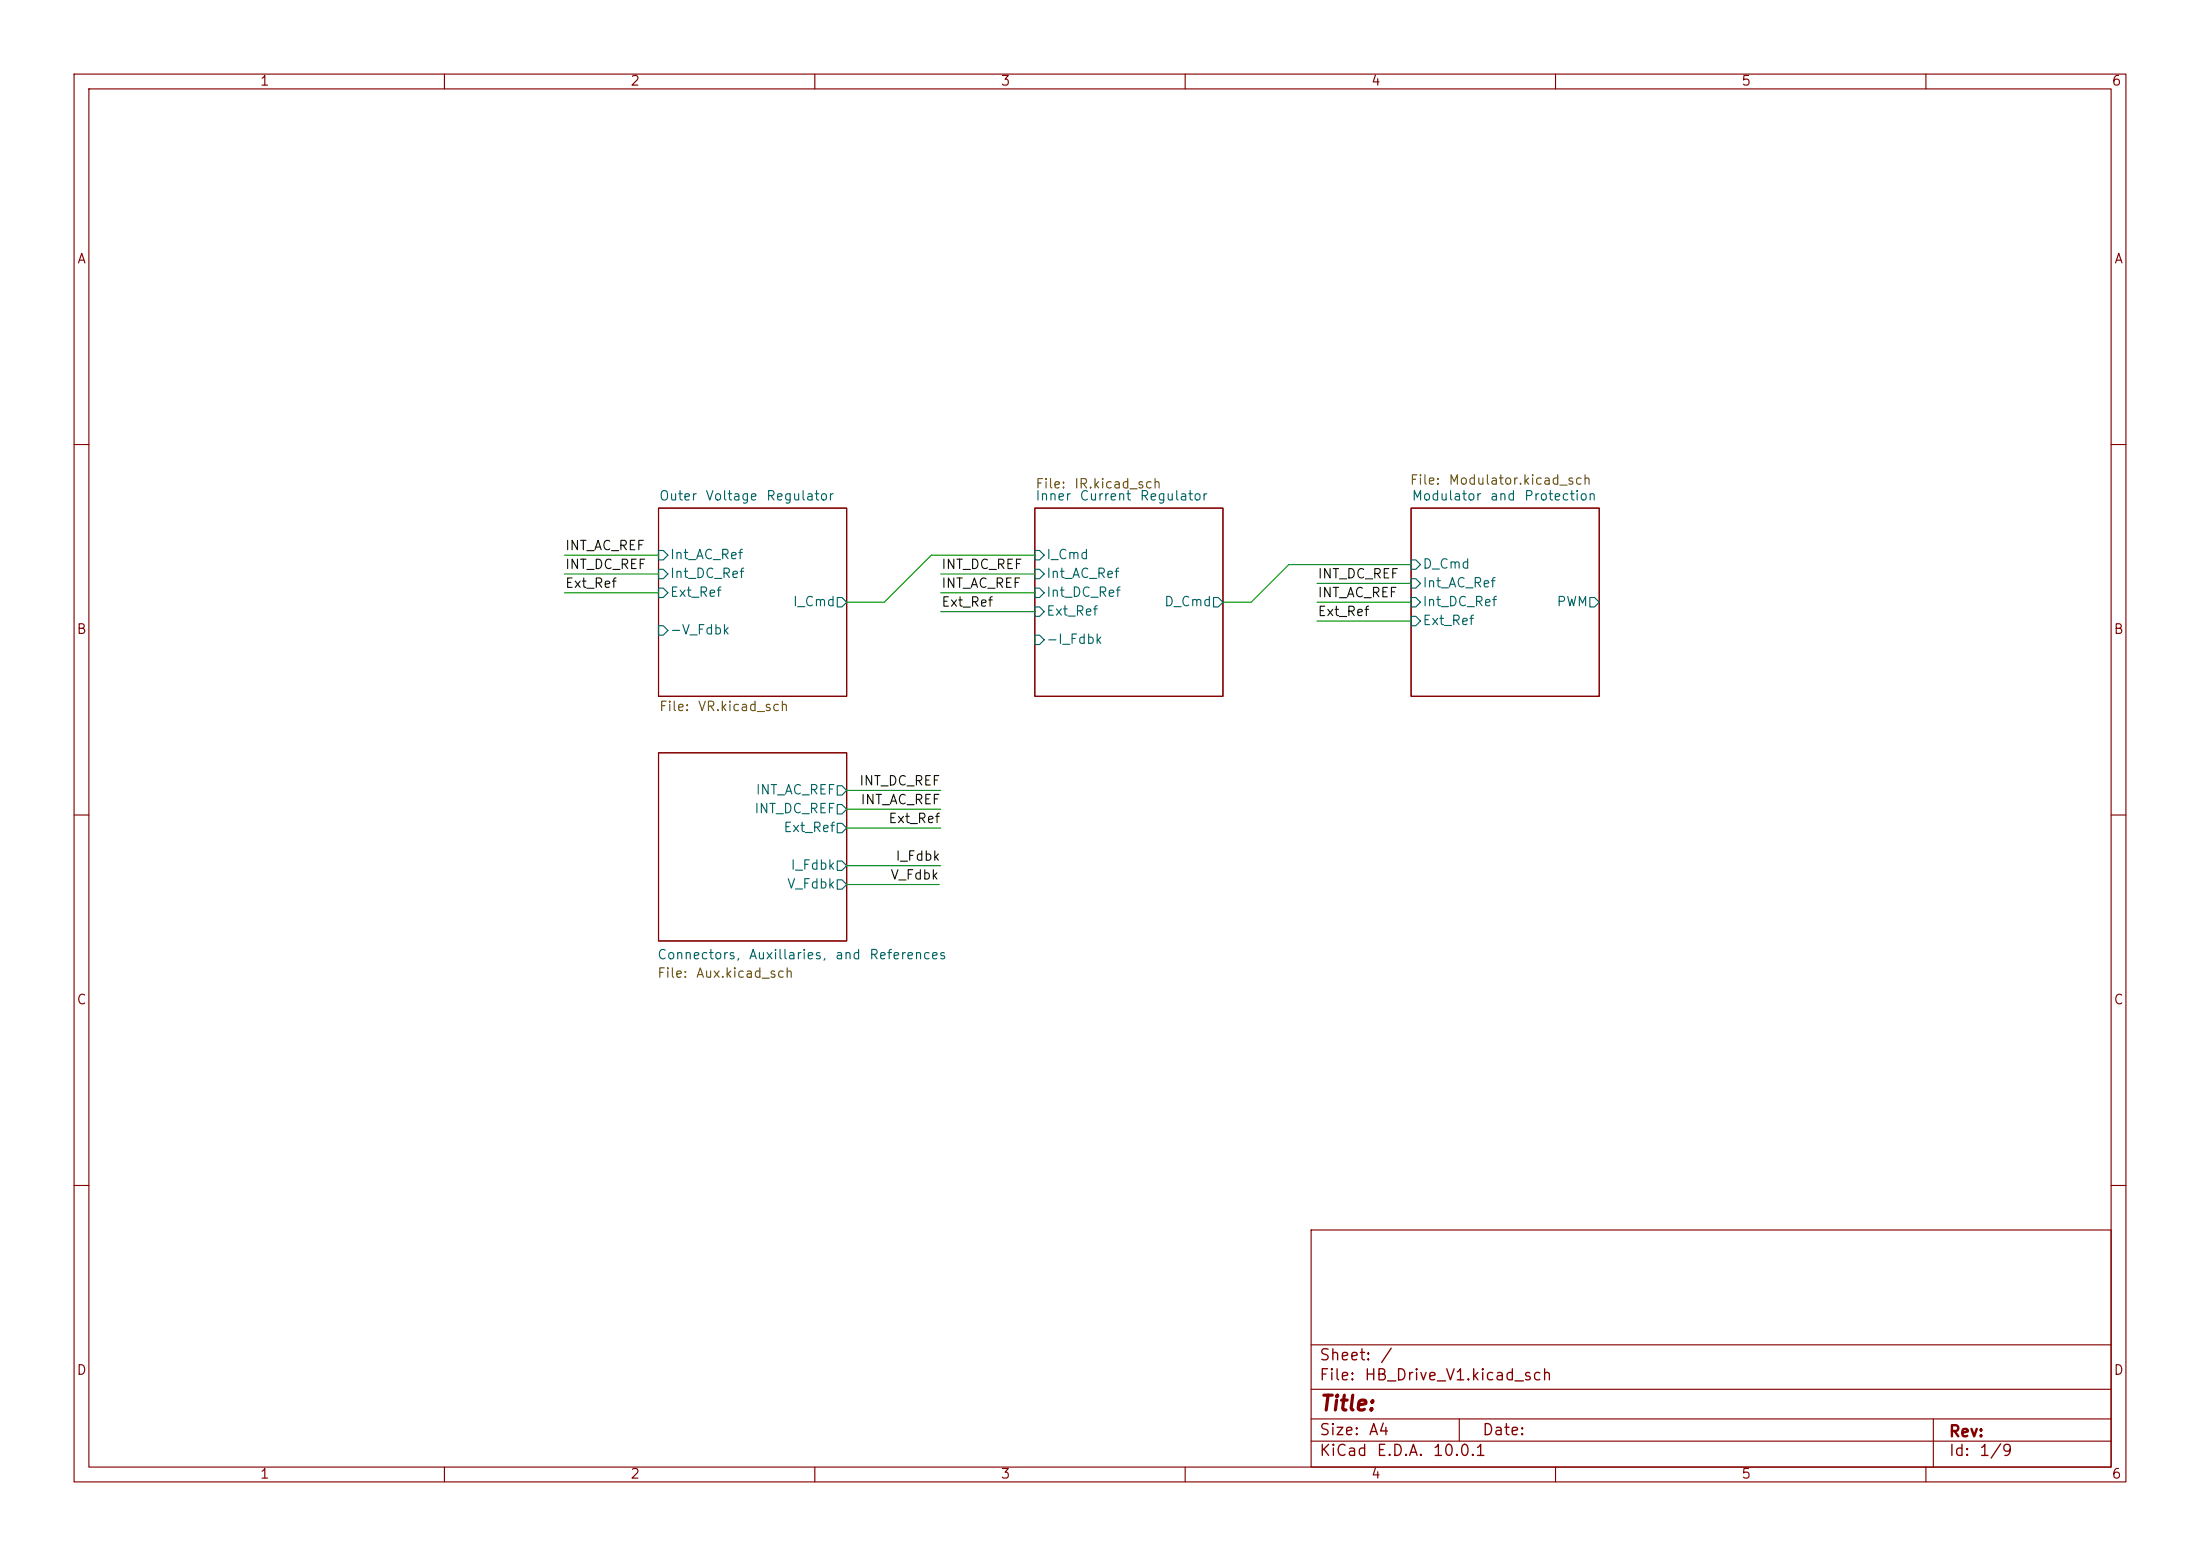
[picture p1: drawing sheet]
<svg xmlns="http://www.w3.org/2000/svg" width="297mm" height="210mm" viewBox="0 0 297 210" stroke-linecap="round" stroke-linejoin="round" font-family="sans-serif">
<g fill="none" stroke="#840000" stroke-width=".15">
<path d="M10 10h277v190h-277zM12 12h273v186h-273zM60 10v2M110 10v2M160 10v2M210 10v2M260 10v2M10 60h2M88.9 68.6h25.4v25.4h-25.4zM139.7 68.6h25.4v25.4h-25.4zM190.5 68.6h25.4v25.4h-25.4zM285 60h2"/>
<path d="M10 110h2M88.9 101.6h25.4v25.4h-25.4zM285 110h2M10 160h2M177 166h108v32h-108zM285 160h2M60 198v2M110 198v2M160 198v2M177 194.5h108M177 191.5h108M177 187.5h108"/>
<path d="M177 181.5h108M197 191.5v3M210 198v2M260 198v2M261 191.5v6.5"/>
</g>
<g fill="none" stroke="#006464" stroke-width=".15">
<path d="M88.9 79.4h.6l.7 .6-.7 .6h-.6zM88.9 74.3h.6l.7 .6-.7 .7h-.6zM88.9 76.8h.6l.7 .7-.7 .6h-.6zM139.7 76.8h.6l.7 .7-.7 .6h-.6zM139.7 79.4h.6l.7 .6-.7 .6h-.6zM139.7 74.3h.6l.7 .6-.7 .7h-.6zM190.5 78.1h.6l.7 .6-.7 .7h-.6zM190.5 75.6h.6l.7 .6-.7 .6h-.6zM88.9 84.5h.6l.7 .6-.7 .6h-.6zM113 80.6h.7l.6 .7-.6 .6h-.7zM139.7 81.9h.6l.7 .7-.7 .6h-.6zM139.7 85.7h.6l.7 .7-.7 .6h-.6z"/>
<path d="M163.8 80.6h.7l.6 .7-.6 .6h-.7zM190.5 83.2h.6l.7 .6-.7 .7h-.6zM190.5 80.6h.6l.7 .7-.7 .6h-.6zM214.6 80.6h.7l.6 .7-.6 .6h-.7zM113 111.1h.7l.6 .7-.6 .6h-.7zM113 106h.7l.6 .7-.6 .6h-.7zM113 108.6h.7l.6 .6-.6 .7h-.7zM113 116.2h.7l.6 .6-.6 .7h-.7zM113 118.7h.7l.6 .7-.6 .6h-.7z"/>
</g>
<g fill="none" stroke="#009600" stroke-width=".15">
<path d="M76.2 74.9h12.7M76.2 77.5h12.7M127 77.5h12.7M139.7 74.9h-14l-6.3 6.4h-5.1M177.8 78.7h12.7M190.5 76.2h-16.5l-5.1 5.1h-3.8M76.2 80h12.7M127 80h12.7M127 82.6h12.7M177.8 81.3h12.7M177.8 83.8h12.7M114.3 106.7h12.7"/>
<path d="M114.3 119.4h12.5M114.3 116.8h12.7M114.3 109.2h12.7M114.3 111.8h12.7"/>
</g>
<text font-size="2" fill="#840000" x="178" y="190.9">Title:</text>
<g font-size="1.5" fill="#840000">
<text x="178" y="184">Sheet:</text>
<text x="186.2" y="184">/</text>
<text x="178" y="186.7">File:</text>
<text x="184.1" y="186.7">HB_Drive_V1.kicad_sch</text>
<text x="178" y="196.9">KiCad</text>
<text x="178" y="194.1">Size:</text>
<text x="184.7" y="194.1">A4</text>
<text x="185.7" y="196.9">E.D.A.</text>
<text x="193.3" y="196.9">10.0.1</text>
<text x="200" y="194.1">Date:</text>
<text x="263" y="194.3">Rev:</text>
<text x="263" y="196.9">Id:</text>
<text x="267.1" y="196.9">1/9</text>
</g>
<g font-size="1.3" fill="#840000">
<text x="35" y="11.9">1</text>
<text x="85" y="11.9">2</text>
<text x="135" y="11.9">3</text>
<text x="185" y="11.9">4</text>
<text x="235" y="11.9">5</text>
<text x="285" y="11.9">6</text>
<text x="10.3" y="35.9">A</text>
<text x="285.3" y="35.9">A</text>
<text x="10.3" y="85.9">B</text>
<text x="285.3" y="85.9">B</text>
<text x="10.3" y="135.9">C</text>
<text x="285.3" y="135.9">C</text>
<text x="10.3" y="185.9">D</text>
<text x="285.3" y="185.9">D</text>
<text x="35" y="199.9">1</text>
<text x="85" y="199.9">2</text>
<text x="135" y="199.9">3</text>
<text x="185" y="199.9">4</text>
<text x="235" y="199.9">5</text>
<text x="285" y="199.9">6</text>
</g>
<g font-size="1.3" fill="#725600">
<text x="190.2" y="65.7">File:</text>
<text x="195.5" y="65.7">Modulator.kicad_sch</text>
<text x="139.7" y="66.2">File:</text>
<text x="144.9" y="66.2">IR.kicad_sch</text>
<text x="88.9" y="96.3">File:</text>
<text x="94.1" y="96.3">VR.kicad_sch</text>
<text x="88.6" y="132.3">File:</text>
<text x="93.9" y="132.3">Aux.kicad_sch</text>
</g>
<g font-size="1.3" fill="#006464">
<text x="88.9" y="67.9">Outer</text>
<text x="95.2" y="67.9">Voltage</text>
<text x="103.3" y="67.9">Regulator</text>
<text x="139.7" y="67.9">Inner</text>
<text x="145.6" y="67.9">Current</text>
<text x="153.8" y="67.9">Regulator</text>
<text x="190.5" y="67.9">Modulator</text>
<text x="201" y="67.9">and</text>
<text x="205.7" y="67.9">Protection</text>
<text x="90.4" y="75.8">Int_AC_Ref</text>
<text x="141.2" y="75.8">I_Cmd</text>
<text x="192" y="77.1">D_Cmd</text>
<text x="90.4" y="80.9">Ext_Ref</text>
<text x="90.4" y="78.3">Int_DC_Ref</text>
<text x="107" y="82.1">I_Cmd</text>
<text x="141.2" y="83.4">Ext_Ref</text>
<text x="141.2" y="78.3">Int_AC_Ref</text>
<text x="141.2" y="80.9">Int_DC_Ref</text>
<text x="157.1" y="82.1">D_Cmd</text>
<text x="192" y="79.6">Int_AC_Ref</text>
<text x="192" y="82.1">Int_DC_Ref</text>
<text x="210.1" y="82.1">PWM</text>
<text x="90.4" y="86">-V_Fdbk</text>
<text x="141.2" y="87.2">-I_Fdbk</text>
<text x="192" y="84.7">Ext_Ref</text>
<text x="101.9" y="107.5">INT_AC_REF</text>
<text x="101.8" y="110.1">INT_DC_REF</text>
<text x="105.7" y="112.6">Ext_Ref</text>
<text x="106.6" y="117.7">I_Fdbk</text>
<text x="106.2" y="120.2">V_Fdbk</text>
<text x="88.6" y="129.8">Connectors,</text>
<text x="101" y="129.8">Auxillaries,</text>
<text x="112.6" y="129.8">and</text>
<text x="117.3" y="129.8">References</text>
</g>
<g font-size="1.3" fill="#0f0f0f">
<text x="76.2" y="74.6">INT_AC_REF</text>
<text x="76.2" y="77.1">INT_DC_REF</text>
<text x="127" y="77.1">INT_DC_REF</text>
<text x="76.2" y="79.7">Ext_Ref</text>
<text x="127" y="79.7">INT_AC_REF</text>
<text x="127" y="82.2">Ext_Ref</text>
<text x="177.8" y="80.9">INT_AC_REF</text>
<text x="177.8" y="83.5">Ext_Ref</text>
<text x="177.8" y="78.4">INT_DC_REF</text>
<text x="115.9" y="106.3">INT_DC_REF</text>
<text x="116.1" y="108.9">INT_AC_REF</text>
<text x="119.8" y="111.4">Ext_Ref</text>
<text x="120.1" y="119">V_Fdbk</text>
<text x="120.8" y="116.5">I_Fdbk</text>
</g>
</svg>
